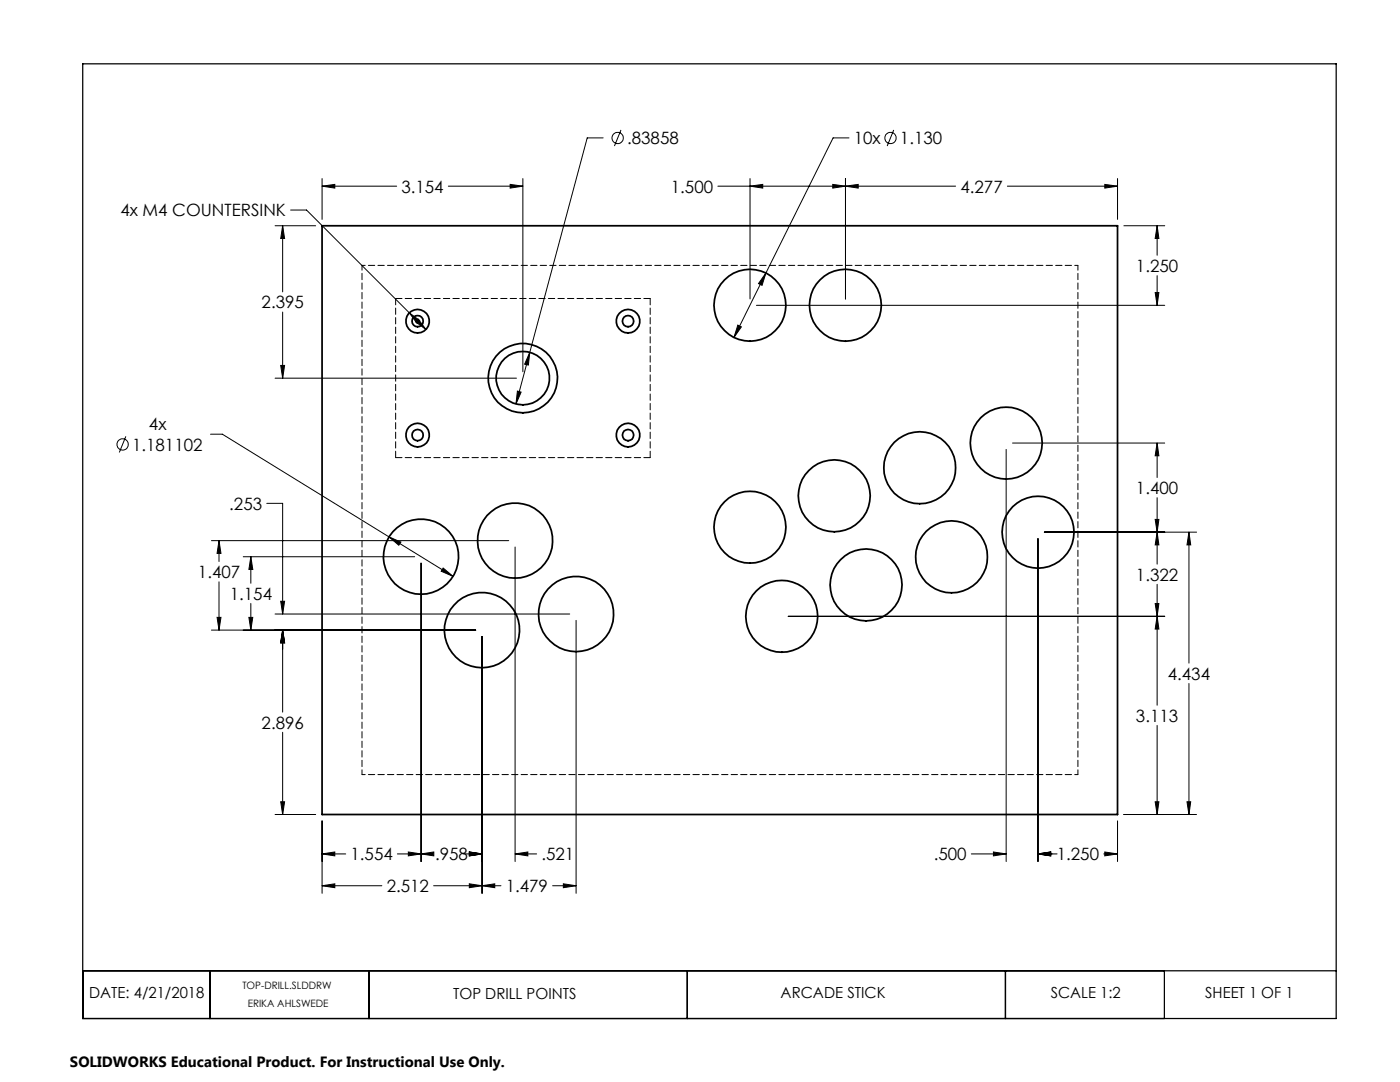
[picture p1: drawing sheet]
<svg xmlns="http://www.w3.org/2000/svg" width="279mm" height="216mm" viewBox="0 0 279 216" stroke-linecap="round" stroke-linejoin="round" font-family="sans-serif">
<g fill="none" stroke="#000" stroke-width=".2">
<path d="M64.3 37.1l2.5-.3v.7zM64.3 35.6v8.2M64.3 37.1h14.9M89.5 37.1h14.9M101.8 36.8l2.6 .3-2.6 .4zM104.4 35.6v38.6M120.4 27.5h-3.2l-14.2 53.1M123.9 25.9l-1.3 3.2M143.3 37.1h47.4M149.7 37.1l2.5-.3v.7zM149.7 35.6v24.1M166.2 36.8l2.5 .3-2.5 .4z"/>
<path d="M168.7 37.1l2.6-.3v.7zM168.7 35.6v24.1M169.4 27.5h-3.1l-19.8 39.8M178.4 25.9l-1.3 3.2M201 37.1h22M220.5 36.8l2.5 .3-2.5 .4zM223 35.6v8.2M54.9 45h8.1M56.4 45l.4 2.6h-.8zM56.4 45v13.2M58 41.9h3.2l20.5 20.5M152.9 54.5l-.8 2.4-.7-.3z"/>
<path d="M224.3 45h8.1M230.5 58.4h.8l-.4 2.5zM230.9 45l.4 2.6h-.8zM230.9 45v5.9M230.9 55v5.9M54.9 75.5h48.2M56 72.9h.8l-.4 2.6zM56.4 62.3v13.2M81.7 62.4l2 1.6-.5 .5zM81.7 62.4l3.3 3.4M82.9 64.2l.6-.5 1.5 2.1zM103.3 78l.7 .2-1 2.4z"/>
<path d="M105.7 70.3l-.3 2.5-.7-.1zM147.2 64.9l.8 .3-1.5 2.1zM151 60.9h81.4M25.1 87.1l-1.3 3.2M42 86.6h2.4l46 28.4M200.8 89.7v82.2M202.1 88.4h30.3M230.9 88.4l.4 2.5h-.8zM230.9 88.4v6.9M230.9 99.3v13.3M42.2 107.9h59.3M43.7 107.9l.4 2.5h-.8z"/>
<path d="M43.7 107.9v4.1M43.7 116.1v9.6M48.5 111.1h34.3M50.1 111.1l.3 2.5h-.7zM50.1 111.1v5.3M53.2 100.4h3.2v22.1M56 120h.8l-.4 2.5zM77.6 107.1l2.4 1.1-.4 .6zM84 112.4v59.5M88.4 113.3l2 1.7-2.3-1zM102.8 109.1v62.8M207.2 107.5v64.4"/>
<path d="M208.4 106.2h30.4M230.5 103.6h.8l-.4 2.6zM230.9 106.2l.4 2.5h-.8zM230.9 116.6v24.1M237.3 106.2l.3 2.5h-.7zM237.3 106.2v26.1M42.2 125.7h52.7M43.3 123.2h.8l-.4 2.5zM49.7 123.2h.7l-.3 2.5zM50.1 120.4v5.3M54.9 122.5h58.8M56.4 125.7l.4 2.6h-.8z"/>
<path d="M56.4 125.7v16.4M96.2 127v51.3M115 123.8v54.5M157.3 123h75.1M230.5 120.4h.8l-.4 2.6zM230.9 123l.4 2.5h-.8zM237.3 136.4v26.1M56 160h.8l-.4 2.5zM56.4 146.1v16.4M230.5 160h.8l-.4 2.5zM230.9 144.7v17.8M236.9 160h.7l-.3 2.5z"/>
<path d="M54.9 162.5h8.1M64.3 170.4l2.5-.4v.8zM64.3 176.7l2.5-.3v.7zM64.3 163.8v14.5M64.3 170.4h4.7M64.3 176.7h11.9M79.3 170.4h6.6M81.5 170l2.5 .4-2.5 .4zM84 170.4l2.6-.4v.8zM86.5 176.7h13.5M92.4 170.4h3.8M93.7 176.4l2.5 .3-2.5 .4z"/>
<path d="M93.7 170l2.5 .4-2.5 .4zM96.2 176.7l2.5-.3v.7zM102.8 170.4l2.5-.4v.8zM102.8 170.4h4.3M110.3 176.7h4.7M112.4 176.4l2.6 .3-2.6 .4zM193.9 170.4h6.9M198.3 170l2.5 .4-2.5 .4zM207.2 170.4l2.5-.4v.8zM207.2 170.4h3.8M220.3 170.4h2.7M220.5 170l2.5 .4-2.5 .4z"/>
<path d="M223 163.8v8.1M224.3 162.5h14.5"/>
<circle cx="123.3" cy="27.5" r="1.13"/>
<circle cx="177.7" cy="27.5" r="1.13"/>
<circle cx="24.5" cy="88.7" r="1.13"/>
</g>
<path d="M16.5 12.7h250.2v190.5h-250.2zM16.5 193.7h250.2M41.9 193.7v9.5M73.7 193.7v9.5M137.2 193.7v9.5M200.7 193.7v9.5M232.4 193.7v9.5" fill="none" stroke="#000" stroke-width=".25"/>
<path d="M88.4 113.3l-.3 .7 2.3 1zM77.6 107.1l2 1.7 .4-.6zM147.2 64.9l-.7 2.4 1.5-2.1zM152.9 54.5l-1.5 2.1 .7 .3zM103.3 78l-.3 2.6 1-2.4zM105.7 70.3l-1 2.4 .7 .1zM83.5 63.7l-.6 .5 2.1 1.6zM81.7 62.4l1.5 2.1 .5-.5zM64.3 170.4l2.5-.4v.8zM81.5 170l2.5 .4-2.5 .4zM93.7 176.4l2.5 .3-2.5 .4zM64.3 176.7l2.5-.3v.7zM112.4 176.4l2.6 .3-2.6 .4zM96.2 176.7l2.5-.3v.7zM56 160h.8l-.4 2.5zM56.4 125.7l.4 2.6h-.8zM56.4 125.7l.4 2.6h-.8zM56 120h.8l-.4 2.5zM49.7 123.2h.7l-.3 2.5zM50.1 111.1l.3 2.5h-.7zM43.3 123.2h.8l-.4 2.5zM43.7 107.9l.4 2.5h-.8zM220.5 170l2.5 .4-2.5 .4zM207.2 170.4l2.5-.4v.8zM237.3 106.2l.3 2.5h-.7zM236.9 160h.7l-.3 2.5zM207.2 170.4l2.5-.4v.8zM198.3 170l2.5 .4-2.5 .4zM230.5 103.6h.8l-.4 2.6zM230.9 88.4l.4 2.5h-.8zM230.9 123l.4 2.5h-.8zM230.5 160h.8l-.4 2.5zM149.7 37.1l2.5-.3v.7zM166.2 36.8l2.5 .3-2.5 .4zM168.7 37.1l2.6-.3v.7zM220.5 36.8l2.5 .3-2.5 .4zM230.5 58.4h.8l-.4 2.5zM230.9 45l.4 2.6h-.8zM230.5 120.4h.8l-.4 2.6zM230.9 106.2l.4 2.5h-.8zM56 72.9h.8l-.4 2.6zM56.4 45l.4 2.6h-.8zM101.8 36.8l2.6 .3-2.6 .4zM64.3 37.1l2.5-.3v.7zM84 170.4l2.6-.4v.8zM93.7 170l2.5 .4-2.5 .4zM93.7 170l2.5 .4-2.5 .4zM102.8 170.4l2.5-.4v.8z" fill="#000"/>
<g fill="none" stroke="#000" stroke-width=".35">
<path d="M64.3 45h158.7v117.5h-158.7z"/>
<circle cx="83.3" cy="64.1" r="2.35"/>
<circle cx="83.4" cy="64.1" r="1.12"/>
<circle cx="104.3" cy="75.5" r="6.9"/>
<circle cx="104.4" cy="75.5" r="5.3"/>
<circle cx="125.3" cy="64.1" r="1.12"/>
<circle cx="125.4" cy="64.1" r="2.35"/>
<circle cx="149.7" cy="60.9" r="7.2"/>
<circle cx="168.7" cy="60.9" r="7.2"/>
<circle cx="83.3" cy="86.8" r="2.36"/>
<circle cx="83.3" cy="86.8" r="1.13"/>
<circle cx="125.3" cy="86.8" r="1.13"/>
<circle cx="125.4" cy="86.8" r="2.36"/>
<circle cx="166.5" cy="98.9" r="7.2"/>
<circle cx="183.6" cy="93.3" r="7.2"/>
<circle cx="200.8" cy="88.4" r="7.2"/>
<circle cx="84" cy="111.1" r="7.5"/>
<circle cx="102.8" cy="107.9" r="7.5"/>
<circle cx="149.7" cy="105.2" r="7.2"/>
<circle cx="172.9" cy="116.7" r="7.2"/>
<circle cx="189.9" cy="111.1" r="7.2"/>
<circle cx="207.2" cy="106.2" r="7.2"/>
<circle cx="96.2" cy="125.7" r="7.5"/>
<circle cx="115" cy="122.5" r="7.5"/>
<circle cx="156" cy="123" r="7.2"/>
</g>
<path d="M79 59.6h50.8M129.8 59.6v31.7M79 91.3v-31.7M129.8 91.3h-50.8" fill="none" stroke="#000" stroke-width=".2" stroke-dasharray="1.3 .6"/>
<path d="M215.1 53h-142.9M72.2 154.6h142.9" fill="none" stroke="#000" stroke-width=".2" stroke-dasharray="1.3 .6" stroke-dashoffset=".6"/>
<path d="M72.2 53v101.6M215.1 154.6v-101.6" fill="none" stroke="#000" stroke-width=".2" stroke-dasharray="1.3 .6" stroke-dashoffset=".3"/>
<g font-size="3.4">
<text x="125.1" y="28.8">.83858</text>
<text x="170.4" y="28.8">10x</text>
<text x="179.6" y="28.8">1.130</text>
<text x="80.1" y="38.4">3.154</text>
<text x="133.9" y="38.4">1.500</text>
<text x="191.7" y="38.4">4.277</text>
<text x="24" y="43.2">4x M4 COUNTERSINK</text>
<text x="226.7" y="54.2">1.250</text>
<text x="52.2" y="61.5">2.395</text>
<text x="26.4" y="89.9">1.181102</text>
<text x="29.7" y="85.9">4x</text>
<text x="45.8" y="101.7">.253</text>
<text x="226.7" y="98.6">1.400</text>
<text x="39.5" y="115.3">1.407</text>
<text x="45.9" y="119.7">1.154</text>
<text x="226.7" y="115.8">1.322</text>
<text x="233.1" y="135.6">4.434</text>
<text x="52.2" y="145.4">2.896</text>
<text x="226.7" y="144">3.113</text>
<text x="70" y="171.6">1.554</text>
<text x="86.8" y="171.6">.958</text>
<text x="108.1" y="171.6">.521</text>
<text x="186.4" y="171.6">.500</text>
<text x="210.9" y="171.6">1.250</text>
<text x="77.2" y="178">2.512</text>
<text x="100.9" y="178">1.479</text>
</g>
<g font-size="3">
<text x="17.8" y="199.2">DATE: 4/21/2018</text>
<text x="90.4" y="199.4">TOP DRILL POINTS</text>
<text x="155.8" y="199.2">ARCADE STICK</text>
<text x="209.7" y="199.2">SCALE 1:2</text>
<text x="240.5" y="199.2">SHEET 1 OF 1</text>
<text x="14" y="212.9">SOLIDWORKS Educational Product. For Instructional Use Only.</text>
</g>
<g font-size="2">
<text x="48.4" y="197.3">TOP-DRILL.SLDDRW</text>
<text x="49.4" y="200.9">ERIKA AHLSWEDE</text>
</g>
</svg>
